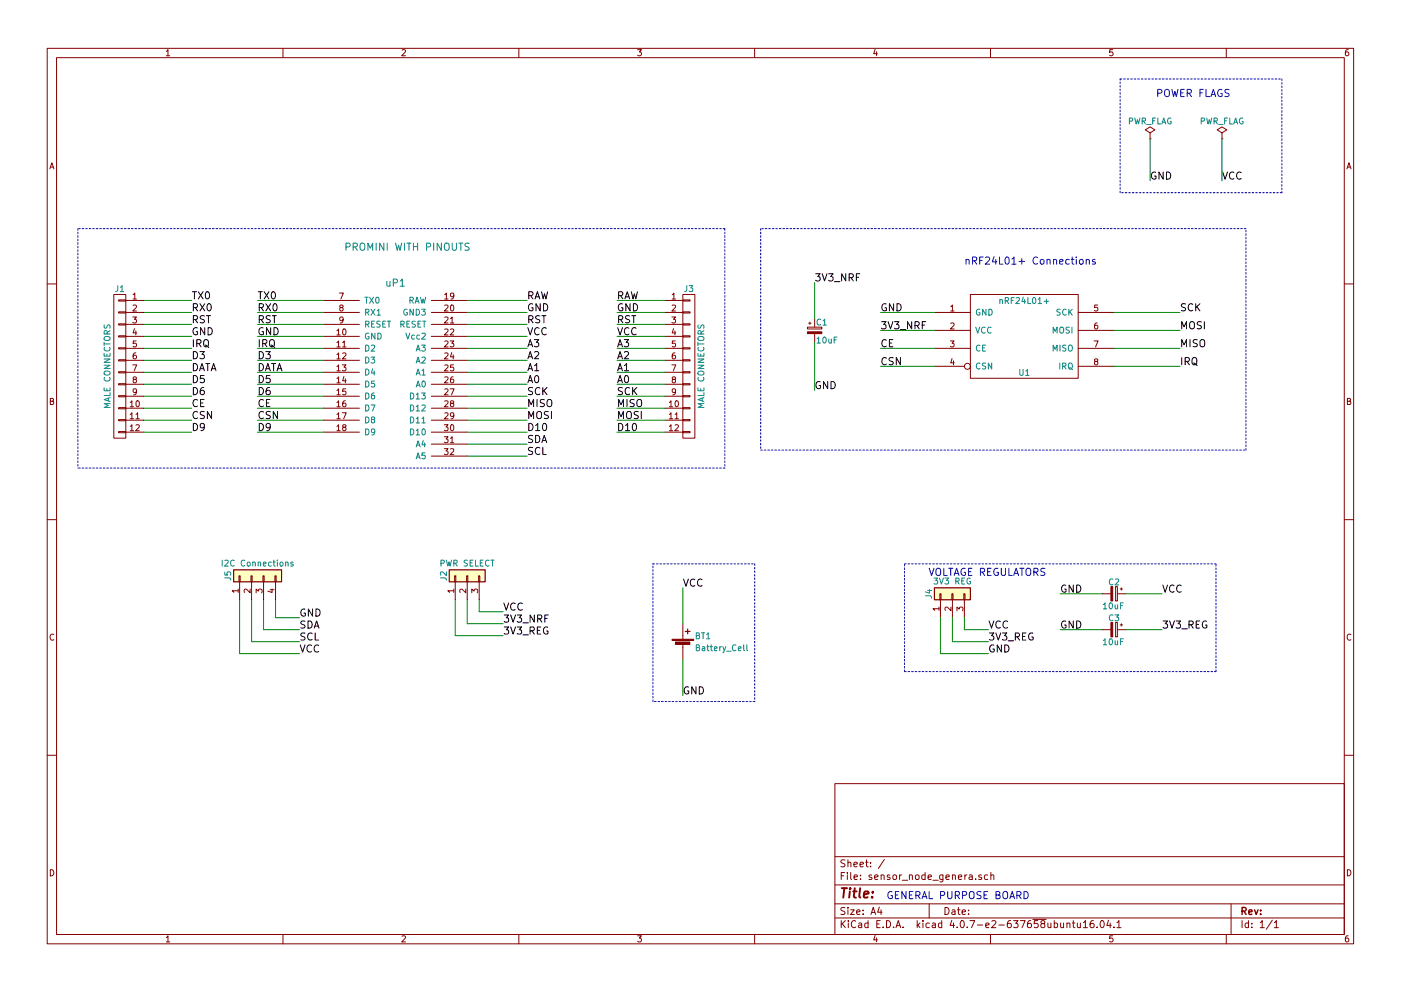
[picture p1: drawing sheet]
EESchema Schematic File Version 2
LIBS:sensor_node_genera-rescue
LIBS:power
LIBS:device
LIBS:transistors
LIBS:conn
LIBS:linear
LIBS:regul
LIBS:74xx
LIBS:cmos4000
LIBS:adc-dac
LIBS:memory
LIBS:xilinx
LIBS:microcontrollers
LIBS:dsp
LIBS:microchip
LIBS:analog_switches
LIBS:motorola
LIBS:texas
LIBS:intel
LIBS:audio
LIBS:interface
LIBS:digital-audio
LIBS:philips
LIBS:display
LIBS:cypress
LIBS:siliconi
LIBS:opto
LIBS:atmel
LIBS:contrib
LIBS:valves
LIBS:arduino
LIBS:nRF24L01+
LIBS:ArduProMiniTKB
LIBS:sensor_node_genera-cache
EELAYER 25 0
EELAYER END
$Descr A4 11693 8268
encoding utf-8
Sheet 1 1
Title ""
Date ""
Rev ""
Comp ""
Comment1 ""
Comment2 ""
Comment3 ""
Comment4 ""
$EndDescr
$Comp
L nRF24L01+ U1
U 1 1
P 8550 2800
F 0 "U1" H 8550 2500 50  0000 C CNN
F 1 "nRF24L01+" H 8550 3100 50  0000 C CNN
F 2 "mysensors_radios:NRF24L01" H 8550 2900 50  0001 C CNN
F 3 "DOCUMENTATION" H 8550 2750 50  0001 C CNN
	1    8550 2800
	1    0    0    -1  
$EndComp
$Comp
L CONN_01X12 J1
U 1 1
P 1000 3050
F 0 "J1" H 1000 3700 50  0000 C CNN
F 1 "MALE CONNECTORS" V 1100 3050 50  0000 C CNN
F 2 "Socket_Strips:Socket_Strip_Straight_1x12_Pitch2.54mm" H 1000 3050 50  0001 C CNN
F 3 "" H 1000 3050 50  0001 C CNN
	1    1000 3050
	-1   0    0    -1  
$EndComp
$Comp
L CONN_01X12 J3
U 1 1
P 5750 3050
F 0 "J3" H 5750 3700 50  0000 C CNN
F 1 "MALE CONNECTORS" V 5850 3050 50  0000 C CNN
F 2 "Socket_Strips:Socket_Strip_Straight_1x12_Pitch2.54mm" H 5750 3050 50  0001 C CNN
F 3 "" H 5750 3050 50  0001 C CNN
	1    5750 3050
	1    0    0    -1  
$EndComp
$Comp
L CP_Small C1
U 1 1
P 6800 2750
F 0 "C1" H 6810 2820 50  0000 L CNN
F 1 "10uF" H 6810 2670 50  0000 L CNN
F 2 "Capacitors_THT:CP_Radial_D4.0mm_P2.00mm" H 6800 2750 50  0001 C CNN
F 3 "" H 6800 2750 50  0001 C CNN
	1    6800 2750
	1    0    0    -1  
$EndComp
$Comp
L PWR_FLAG #FLG01
U 1 1
P 9600 1150
F 0 "#FLG01" H 9600 1225 50  0001 C CNN
F 1 "PWR_FLAG" H 9600 1300 50  0000 C CNN
F 2 "" H 9600 1150 50  0001 C CNN
F 3 "" H 9600 1150 50  0001 C CNN
	1    9600 1150
	1    0    0    -1  
$EndComp
$Comp
L PWR_FLAG #FLG02
U 1 1
P 10200 1150
F 0 "#FLG02" H 10200 1225 50  0001 C CNN
F 1 "PWR_FLAG" H 10200 1300 50  0000 C CNN
F 2 "" H 10200 1150 50  0001 C CNN
F 3 "" H 10200 1150 50  0001 C CNN
	1    10200 1150
	1    0    0    -1  
$EndComp
$Comp
L ARDUPROMINI-6 uP1
U 1 1
P 3900 1400
F 0 "uP1" H 3300 450 60  0000 C CNN
F 1 "PROMINI WITH PINOUTS" H 3400 750 60  0000 C CNN
F 2 "ArduProMiniTKB:ArduProMini-6" H 3900 1400 60  0001 C CNN
F 3 "" H 3900 1400 60  0000 C CNN
	1    3900 1400
	1    0    0    -1  
$EndComp
Text Label 2150 2500 0    60   ~ 0
TX0
Text Label 2150 2600 0    60   ~ 0
RX0
Text Label 2150 2700 0    60   ~ 0
RST
Text Label 2150 2800 0    60   ~ 0
GND
Text Label 2150 2900 0    60   ~ 0
IRQ
Text Label 2150 3000 0    60   ~ 0
D3
Text Label 2150 3100 0    60   ~ 0
DATA
Text Label 2150 3200 0    60   ~ 0
D5
Text Label 2150 3300 0    60   ~ 0
D6
Text Label 2150 3400 0    60   ~ 0
CE
Text Label 2150 3500 0    60   ~ 0
CSN
Text Label 2150 3600 0    60   ~ 0
D9
Text Label 4400 2500 0    60   ~ 0
RAW
Text Label 4400 2600 0    60   ~ 0
GND
Text Label 4400 2700 0    60   ~ 0
RST
Text Label 4400 2800 0    60   ~ 0
VCC
Text Label 4400 2900 0    60   ~ 0
A3
Text Label 4400 3000 0    60   ~ 0
A2
Text Label 4400 3100 0    60   ~ 0
A1
Text Label 4400 3200 0    60   ~ 0
A0
Text Label 4400 3300 0    60   ~ 0
SCK
Text Label 4400 3400 0    60   ~ 0
MISO
Text Label 4400 3500 0    60   ~ 0
MOSI
Text Label 4400 3600 0    60   ~ 0
D10
Text Label 1600 2500 0    60   ~ 0
TX0
Text Label 1600 2600 0    60   ~ 0
RX0
Text Label 1600 2700 0    60   ~ 0
RST
Text Label 1600 2800 0    60   ~ 0
GND
Text Label 1600 2900 0    60   ~ 0
IRQ
Text Label 1600 3000 0    60   ~ 0
D3
Text Label 1600 3100 0    60   ~ 0
DATA
Text Label 1600 3200 0    60   ~ 0
D5
Text Label 1600 3300 0    60   ~ 0
D6
Text Label 1600 3400 0    60   ~ 0
CE
Text Label 1600 3500 0    60   ~ 0
CSN
Text Label 1600 3600 0    60   ~ 0
D9
Text Label 5150 2500 0    60   ~ 0
RAW
Text Label 5150 2600 0    60   ~ 0
GND
Text Label 5150 2700 0    60   ~ 0
RST
Text Label 5150 2800 0    60   ~ 0
VCC
Text Label 5150 2900 0    60   ~ 0
A3
Text Label 5150 3000 0    60   ~ 0
A2
Text Label 5150 3100 0    60   ~ 0
A1
Text Label 5150 3200 0    60   ~ 0
A0
Text Label 5150 3300 0    60   ~ 0
SCK
Text Label 5150 3400 0    60   ~ 0
MISO
Text Label 5150 3500 0    60   ~ 0
MOSI
Text Label 5150 3600 0    60   ~ 0
D10
Text Label 10200 1500 0    60   ~ 0
VCC
Text Label 9600 1500 0    60   ~ 0
GND
Text Label 6800 2350 0    60   ~ 0
3V3_NRF
Text Label 6800 3250 0    60   ~ 0
GND
Text Label 7350 3050 0    60   ~ 0
CSN
Text Label 7350 2900 0    60   ~ 0
CE
Text Label 7350 2750 0    60   ~ 0
3V3_NRF
Text Label 7350 2600 0    60   ~ 0
GND
Text Label 9850 2600 0    60   ~ 0
SCK
Text Label 9850 2750 0    60   ~ 0
MOSI
Text Label 9850 2900 0    60   ~ 0
MISO
Text Label 9850 3050 0    60   ~ 0
IRQ
$Comp
L Battery_Cell BT1
U 1 1
P 5700 5400
F 0 "BT1" H 5800 5500 50  0000 L CNN
F 1 "Battery_Cell" H 5800 5400 50  0000 L CNN
F 2 "Socket_Strips:Socket_Strip_Straight_1x02_Pitch2.54mm" V 5700 5460 50  0001 C CNN
F 3 "" V 5700 5460 50  0001 C CNN
	1    5700 5400
	1    0    0    -1  
$EndComp
Text Label 5700 4900 0    60   ~ 0
VCC
Text Label 5700 5800 0    60   ~ 0
GND
Text Notes 8050 2200 0    60   ~ 0
nRF24L01+ Connections
Text Notes 9650 800  0    60   ~ 0
POWER FLAGS
Text Notes 7400 7500 0    60   ~ 0
GENERAL PURPOSE BOARD
$Comp
L Conn_01x03-RESCUE-sensor_node_genera J4
U 1 1
P 7950 4950
F 0 "J4" H 7950 5150 50  0000 C CNN
F 1 "3V3 REG" V 8050 4950 50  0000 C CNN
F 2 "TO_SOT_Packages_SMD:SOT-223" H 7950 4950 50  0001 C CNN
F 3 "" H 7950 4950 50  0001 C CNN
	1    7950 4950
	0    -1   -1   0   
$EndComp
Text Label 8250 5450 0    60   ~ 0
GND
Text Label 8250 5350 0    60   ~ 0
3V3_REG
Text Label 8250 5250 0    60   ~ 0
VCC
Text Notes 7750 4800 0    60   ~ 0
VOLTAGE REGULATORS
Wire Wire Line
	2700 2500 2150 2500
Wire Wire Line
	2150 2600 2700 2600
Wire Wire Line
	2700 2700 2150 2700
Wire Wire Line
	2150 2800 2700 2800
Wire Wire Line
	2700 2900 2150 2900
Wire Wire Line
	2150 3000 2700 3000
Wire Wire Line
	2700 3100 2150 3100
Wire Wire Line
	2150 3200 2700 3200
Wire Wire Line
	2700 3300 2150 3300
Wire Wire Line
	2150 3400 2700 3400
Wire Wire Line
	2700 3500 2150 3500
Wire Wire Line
	2150 3600 2700 3600
Wire Wire Line
	3900 2500 4400 2500
Wire Wire Line
	3900 2600 4400 2600
Wire Wire Line
	4400 2700 3900 2700
Wire Wire Line
	3900 2800 4400 2800
Wire Wire Line
	4400 2900 3900 2900
Wire Wire Line
	3900 3000 4400 3000
Wire Wire Line
	4400 3100 3900 3100
Wire Wire Line
	3900 3200 4400 3200
Wire Wire Line
	4400 3300 3900 3300
Wire Wire Line
	3900 3400 4400 3400
Wire Wire Line
	4400 3500 3900 3500
Wire Wire Line
	3900 3600 4400 3600
Wire Wire Line
	1200 2500 1600 2500
Wire Wire Line
	1600 2600 1200 2600
Wire Wire Line
	1200 2700 1600 2700
Wire Wire Line
	1600 2800 1200 2800
Wire Wire Line
	1200 2900 1600 2900
Wire Wire Line
	1600 3000 1200 3000
Wire Wire Line
	1200 3100 1600 3100
Wire Wire Line
	1600 3200 1200 3200
Wire Wire Line
	1200 3300 1600 3300
Wire Wire Line
	1600 3400 1200 3400
Wire Wire Line
	1200 3500 1600 3500
Wire Wire Line
	1600 3600 1200 3600
Wire Wire Line
	5550 2500 5150 2500
Wire Wire Line
	5150 2600 5550 2600
Wire Wire Line
	5550 2700 5150 2700
Wire Wire Line
	5150 2800 5550 2800
Wire Wire Line
	5550 2900 5150 2900
Wire Wire Line
	5150 3000 5550 3000
Wire Wire Line
	5550 3100 5150 3100
Wire Wire Line
	5150 3200 5550 3200
Wire Wire Line
	5550 3300 5150 3300
Wire Wire Line
	5150 3400 5550 3400
Wire Wire Line
	5550 3500 5150 3500
Wire Wire Line
	5150 3600 5550 3600
Wire Wire Line
	10200 1150 10200 1500
Wire Wire Line
	9600 1150 9600 1500
Wire Wire Line
	6800 2650 6800 2350
Wire Wire Line
	6800 2850 6800 3250
Wire Wire Line
	7800 2600 7350 2600
Wire Wire Line
	7350 2750 7800 2750
Wire Wire Line
	7800 2900 7350 2900
Wire Wire Line
	7350 3050 7800 3050
Wire Wire Line
	9300 2600 9850 2600
Wire Wire Line
	9850 2750 9300 2750
Wire Wire Line
	9300 2900 9850 2900
Wire Wire Line
	9850 3050 9300 3050
Wire Wire Line
	5700 5200 5700 4900
Wire Wire Line
	5700 5500 5700 5800
Wire Notes Line
	6050 1900 650  1900
Wire Notes Line
	650  1900 650  3900
Wire Notes Line
	6050 1900 6050 3900
Wire Notes Line
	6350 1900 6350 3750
Wire Notes Line
	6350 3750 10400 3750
Wire Notes Line
	10400 3750 10400 1900
Wire Notes Line
	10400 1900 6350 1900
Wire Notes Line
	9350 650  10700 650 
Wire Notes Line
	10700 650  10700 1600
Wire Notes Line
	10700 1600 9350 1600
Wire Notes Line
	9350 1600 9350 650 
Wire Notes Line
	5450 4700 6300 4700
Wire Notes Line
	6300 4700 6300 5850
Wire Notes Line
	6300 5850 5450 5850
Wire Notes Line
	5450 5850 5450 4700
Wire Wire Line
	7850 5150 7850 5450
Wire Wire Line
	7850 5450 8250 5450
Wire Wire Line
	7950 5150 7950 5350
Wire Wire Line
	7950 5350 8250 5350
Wire Wire Line
	8050 5150 8050 5250
Wire Wire Line
	8050 5250 8250 5250
Wire Notes Line
	7550 4700 10150 4700
Wire Notes Line
	7550 5600 10150 5600
Wire Notes Line
	7550 5600 7550 4700
$Comp
L Conn_01x03-RESCUE-sensor_node_genera J2
U 1 1
P 3900 4800
F 0 "J2" H 3900 5000 50  0000 C CNN
F 1 "PWR SELECT" V 4000 4800 50  0000 C CNN
F 2 "Socket_Strips:Socket_Strip_Straight_1x03_Pitch2.54mm" H 3900 4800 50  0001 C CNN
F 3 "" H 3900 4800 50  0001 C CNN
	1    3900 4800
	0    -1   -1   0   
$EndComp
Wire Wire Line
	3800 5000 3800 5300
Wire Wire Line
	3800 5300 4200 5300
Wire Wire Line
	3900 5000 3900 5200
Wire Wire Line
	3900 5200 4200 5200
Wire Wire Line
	4000 5000 4000 5100
Wire Wire Line
	4000 5100 4200 5100
Text Label 4200 5100 0    60   ~ 0
VCC
Text Label 4200 5200 0    60   ~ 0
3V3_NRF
Text Label 4200 5300 0    60   ~ 0
3V3_REG
Wire Notes Line
	6050 3900 650  3900
$Comp
L Conn_01x04 J5
U 1 1
P 2100 4800
F 0 "J5" H 2100 5000 50  0000 C CNN
F 1 "I2C Connections" V 2200 4750 50  0000 C CNN
F 2 "Socket_Strips:Socket_Strip_Straight_1x04_Pitch2.54mm" H 2100 4800 50  0001 C CNN
F 3 "" H 2100 4800 50  0001 C CNN
	1    2100 4800
	0    -1   -1   0   
$EndComp
Wire Wire Line
	3900 3700 4400 3700
Wire Wire Line
	3900 3800 4400 3800
Text Label 4400 3700 0    60   ~ 0
SDA
Text Label 4400 3800 0    60   ~ 0
SCL
Wire Wire Line
	2300 5000 2300 5150
Wire Wire Line
	2300 5150 2500 5150
Wire Wire Line
	2200 5000 2200 5250
Wire Wire Line
	2200 5250 2500 5250
Wire Wire Line
	2100 5000 2100 5350
Wire Wire Line
	2100 5350 2500 5350
Wire Wire Line
	2000 5000 2000 5450
Wire Wire Line
	2000 5450 2500 5450
Text Label 2500 5150 0    60   ~ 0
GND
Text Label 2500 5250 0    60   ~ 0
SDA
Text Label 2500 5350 0    60   ~ 0
SCL
Text Label 2500 5450 0    60   ~ 0
VCC
$Comp
L CP_Small C2
U 1 1
P 9300 4950
F 0 "C2" V 9200 4900 50  0000 L CNN
F 1 "10uF" V 9400 4850 50  0000 L CNN
F 2 "Capacitors_THT:CP_Radial_D4.0mm_P2.00mm" H 9300 4950 50  0001 C CNN
F 3 "" H 9300 4950 50  0001 C CNN
	1    9300 4950
	0    1    1    0   
$EndComp
$Comp
L CP_Small C3
U 1 1
P 9300 5250
F 0 "C3" V 9200 5200 50  0000 L CNN
F 1 "10uF" V 9400 5150 50  0000 L CNN
F 2 "Capacitors_THT:CP_Radial_D4.0mm_P2.00mm" H 9300 5250 50  0001 C CNN
F 3 "" H 9300 5250 50  0001 C CNN
	1    9300 5250
	0    1    1    0   
$EndComp
Wire Wire Line
	9200 4950 8850 4950
Wire Wire Line
	9400 4950 9700 4950
Wire Wire Line
	9200 5250 8850 5250
Wire Wire Line
	9400 5250 9700 5250
Text Label 9700 4950 0    60   ~ 0
VCC
Text Label 8850 5250 0    60   ~ 0
GND
Text Label 8850 4950 0    60   ~ 0
GND
Text Label 9700 5250 0    60   ~ 0
3V3_REG
Wire Notes Line
	10150 5600 10150 4700
$EndSCHEMATC
